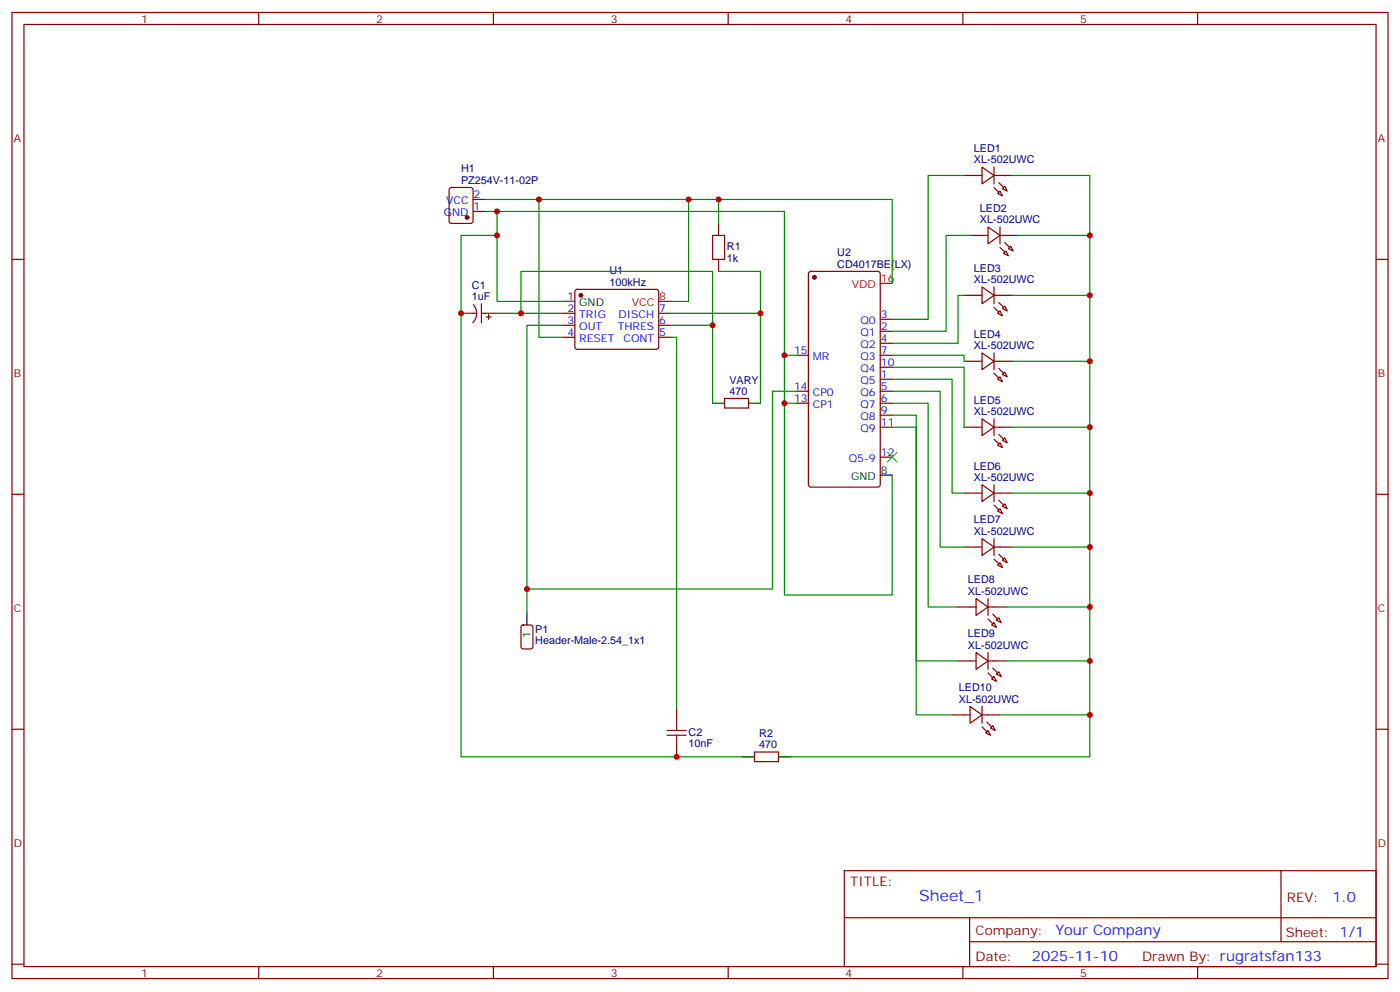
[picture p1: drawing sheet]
<svg xmlns="http://www.w3.org/2000/svg" width="412mm" height="292mm" viewBox="0 0 412 292" stroke-linecap="round" stroke-linejoin="round" font-family="sans-serif">
<g fill="none" stroke="#870000" stroke-width=".35">
<path d="M3.5 3.7h405.4v284.3h-405.4zM7.1 7.2h398.2v277.3h-398.2zM76.2 3.7v3.5M145.3 3.7v3.5M214.5 3.7v3.5M283.6 3.7v3.5M352.8 3.7v3.5M132.5 55.4l.5-.2h5.6l.7 .4v9.5l-.4 .6-5.9 .1-.7-.5v-9.4zM139.3 58.7h3.6M284 51.6h5.3M289.3 49.2l3.5 2.4-3.5 2.5zM292.8 51.6h5.3"/>
<path d="M292.8 49.2v4.9M294.6 56.2l.7 1.4-1.4-.7zM295.3 55.5l.7-.7 .7 1.4zM3.5 76.3h3.6M139.3 62.2h3.6M211.7 65.8v3.5M211.7 76.3v3.6M285.8 69.3h5.2M291 66.8l3.6 2.5-3.6 2.5zM294.6 69.3h5.3M294.6 66.8v5M295.6 74.6l.7-.7 .7 1.4z"/>
<path d="M297 73.2l.7-.7 .7 1.4zM405.3 76.3h3.6M139.3 92.2h1.1M139.4 89.7a3.8 3.8 0 0 1-.1 5.2M141.8 92.2h1.1M141.8 89.4v5.6M143.2 93.3h1.4M143.9 92.6v1.4M165.8 92.2h3.5M165.8 95.7h3.5M165.8 99.3h3.5M169.6 85.4l.4-.2h23.3l.5 .2 .2 .5v16.5l-.7 .4-23.5-.1-.5-.6v-16.2z"/>
<path d="M194 92.2h3.6M194 95.7h3.6M194 99.3h3.6M238.4 80.1l.4-.2h19.8l.6 .4 .1 62.4-.5 .6-20 .1-.6-.5-.1-62.3zM259.3 97.5h3.5M259.3 94h3.5M284 86.9h5.3M289.3 84.5l3.5 2.4-3.5 2.5zM292.8 84.5v4.9M292.8 86.9h5.3M294.6 91.5l.7 1.4-1.4-.7zM295.3 90.8l.7-.7 .7 1.4z"/>
<path d="M213.4 117.3h7.1v2.8h-7.1zM234.6 104.6h3.5M234.6 115.1h3.5M234.6 118.7h3.5M259.3 104.6h3.5M259.3 115.1h3.5M259.3 118.7h3.5M259.3 111.6h3.5M259.3 108.1h3.5M259.3 101h3.5M284 106.3h5.3M289.3 103.9l3.5 2.4-3.5 2.5z"/>
<path d="M292.8 103.9v4.9M292.8 106.3h5.3M294.6 110.9l.7 1.4-1.4-.7zM295.3 110.2l.7-.7 .7 1.4zM259.3 125.7h3.5M259.3 122.2h3.5M259.3 134.5h3.5M284 125.7h5.3M289.3 123.3l3.5 2.4-3.5 2.5zM292.8 125.7h5.3M292.8 123.3v4.9M293.9 131l.7-.7 .7 1.4z"/>
<path d="M295.3 129.6l.7-.7 .7 1.4zM3.5 145.5h3.6M284 145.1h5.3M289.3 142.7l3.5 2.4-3.5 2.5zM289.3 158.5l3.5 2.5-3.5 2.5zM292.8 142.7v4.9M292.8 158.5v5M292.8 145.1h5.3M294.6 149.7l.7 1.4-1.4-.7zM295.3 149l.7-.7 .7 1.4zM405.3 145.5h3.6M282.2 178.6h5.3"/>
<path d="M284 161h5.3M287.5 176.2l3.5 2.4-3.5 2.5zM291 178.6h5.3M291 176.2v4.9M292.8 161h5.3M294.6 165.6l.7 1.4-1.4-.7zM295.3 164.9l.7-.7 .7 1.4zM153.7 184.1l.5-.2h2.1l.6 .5 .1 5.9-.5 .6-2.3 .1-.7-.5v-5.9zM282.2 194.5h5.3M287.5 192.1l3.5 2.4-3.5 2.5zM291 192.1v4.9M291 194.5h5.3"/>
<path d="M292.1 183.9l.7-.7 .7 1.4zM292.1 199.8l.7-.7 .7 1.4zM293.5 182.5l.7-.7 .7 1.4zM293.5 198.4l.7-.7 .7 1.4zM3.5 214.6h3.6M199.3 208.6v3.6M199.3 219.2v3.5M280.5 210.4h5.3M285.8 207.9l3.5 2.5-3.5 2.5zM289.3 210.4h5.3M289.3 207.9v5M291 215l.7 1.4-1.4-.7z"/>
<path d="M292.5 213.6l.7 1.4-1.5-.7zM405.3 214.6h3.6M222.2 221.3h7.1v2.9h-7.1zM248.7 256.3h156.6v28.2h-156.6zM377.3 256.3v20.9M248.7 270.1h156.5M285.6 277.2h119.6M285.6 270.1v14.1M3.5 283.8h3.6M76.2 284.5v3.5M145.3 284.5v3.5M214.5 284.5v3.5"/>
<path d="M283.6 284.5v3.5M352.8 284.5v3.5M405.3 283.8h3.6"/>
</g>
<g fill="#870000" stroke="#870000" stroke-width=".35">
<path d="M294.2 53.8l1.4 1.4z"/>
<path d="M292.8 55.2l1.4 1.4z"/>
<path d="M296 71.4l1.4 1.4z"/>
<path d="M294.6 72.8l1.4 1.4z"/>
<path d="M294.2 89l1.4 1.5z"/>
<path d="M292.8 90.5l1.4 1.4z"/>
<path d="M294.2 108.4l1.4 1.5z"/>
<path d="M292.8 109.9l1.4 1.4z"/>
<path d="M294.2 127.8l1.4 1.5z"/>
<path d="M292.8 129.3l1.4 1.4z"/>
<path d="M294.2 147.2l1.4 1.5z"/>
<path d="M292.8 148.7l1.4 1.4z"/>
<path d="M294.2 163.1l1.4 1.4z"/>
<path d="M292.8 164.5l1.4 1.4z"/>
<path d="M292.5 180.8l1.4 1.4z"/>
<path d="M291 182.2l1.5 1.4z"/>
<path d="M292.5 196.6l1.4 1.4z"/>
<path d="M291 198l1.5 1.5z"/>
<path d="M290.7 212.5l1.4 1.4z"/>
<path d="M289.3 213.9l1.4 1.4z"/>
<circle cx="171.1" cy="86.9" r=".53"/>
<circle cx="239.9" cy="81.6" r=".53"/>
<circle cx="137.6" cy="64" r=".53"/>
</g>
<path d="M135.8 92.2h3.5M142.9 92.2h3.5M165.8 88.7h3.5M209.9 118.7h3.5M220.5 118.7h3.5M259.3 139.8h3.5M155.2 180.4v3.5M218.7 222.7h3.5M229.3 222.7h3.5" fill="none" stroke="#000" stroke-width=".35"/>
<path d="M194 88.7h3.6M259.3 83.4h3.5" fill="none" stroke="#f00" stroke-width=".35"/>
<path d="M209.9 69.3h3.5v7h-3.5zM196.5 216.4h5.6M196.5 215h5.6M199.3 212.2v2.8M199.3 216.4v2.8" fill="none" stroke="#a10000" stroke-width=".35"/>
<g fill="none" stroke="#008700" stroke-width=".35">
<path d="M142.9 58.7h119.9v24.7M158.7 58.7v40.6h7.1M202.8 58.7v30h-5.2M211.7 58.7v7.1M284 51.6h-10.6v42.4h-10.6M298.1 51.6h22.9v171.1h-88.2M142.9 62.2h88.2v112.9h31.7v-35.3M146.4 62.2v26.5h19.4M146.4 69.3h-10.6v153.4h82.9M211.7 79.9h12.3v38.8M285.8 69.3h-7.1v28.2h-15.9M299.9 69.3h21.1"/>
<path d="M146.4 92.2h19.4M153.5 92.2v-12.3h56.4v15.8M165.8 95.7h-10.6v84.7M197.6 95.7h12.3v23M197.6 99.3h1.7v109.3M197.6 92.2h26.4M284 86.9h-1.8v14.1h-19.4M298.1 86.9h22.9M231.1 118.7h3.5M231.1 104.6h3.5M234.6 115.1h-7.1v58.3h-72.3M262.8 104.6h21.2v1.7"/>
<path d="M262.8 108.1h21.2v17.6M262.8 111.6h17.7v33.5h3.5M262.8 115.1h14.1v45.9h7.1M262.8 118.7h10.6v59.9h8.8M298.1 106.3h22.9M262.8 122.2h7.1v72.3h12.3M262.8 125.7h7.1v84.7h10.6M298.1 125.7h22.9M298.1 145.1h22.9M296.3 178.6h24.7M298.1 161h22.9M296.3 194.5h24.7"/>
<path d="M294.6 210.4h26.4"/>
</g>
<path d="M261.4 133.1l2.8 2.9M264.2 133.1l-2.8 2.9" fill="none" stroke="#3c3" stroke-width=".35"/>
<g fill="#c00">
<circle cx="158.8" cy="58.7" r=".88"/>
<circle cx="202.8" cy="58.7" r=".88"/>
<circle cx="211.7" cy="58.7" r=".88"/>
<circle cx="146.4" cy="69.3" r=".88"/>
<circle cx="321" cy="210.4" r=".88"/>
<circle cx="321" cy="194.5" r=".88"/>
<circle cx="321" cy="178.6" r=".88"/>
<circle cx="321" cy="161" r=".88"/>
<circle cx="321" cy="145.1" r=".88"/>
<circle cx="321" cy="125.7" r=".88"/>
<circle cx="321" cy="106.3" r=".88"/>
<circle cx="321" cy="86.9" r=".88"/>
<circle cx="321" cy="69.3" r=".88"/>
<circle cx="199.3" cy="222.7" r=".88"/>
<circle cx="135.8" cy="92.2" r=".88"/>
<circle cx="224" cy="92.2" r=".88"/>
<circle cx="209.9" cy="95.7" r=".88"/>
<circle cx="153.5" cy="92.2" r=".88"/>
<circle cx="155.2" cy="173.4" r=".88"/>
<circle cx="231.1" cy="118.7" r=".88"/>
<circle cx="146.4" cy="62.2" r=".88"/>
<circle cx="231.1" cy="104.6" r=".88"/>
</g>
<text font-size="4.6" fill="#00f" x="270.8" y="265.3">Sheet_1</text>
<g font-size="4.2" fill="#00f">
<text x="392.5" y="265.5">1.0</text>
<text x="310.9" y="275.1">Your Company</text>
<text x="304" y="282.9">2025-11-10</text>
</g>
<g font-size="3.9" fill="#800">
<text x="250.5" y="260.8">TITLE:</text>
<text x="379.1" y="265.5">REV:</text>
<text x="287.4" y="275">Company:</text>
<text x="378.7" y="275.7">Sheet: 1/1</text>
<text x="287.4" y="282.7">Date:</text>
<text x="336.4" y="282.8">Drawn By: rugratsfan133</text>
</g>
<g font-size="3.2" fill="#800">
<text x="41.6" y="6.7">1</text>
<text x="110.8" y="6.7">2</text>
<text x="179.9" y="6.7">3</text>
<text x="249.1" y="6.7">4</text>
<text x="318.2" y="6.7">5</text>
<text x="4.1" y="41.8">A</text>
<text x="405.9" y="41.8">A</text>
<text x="4.1" y="110.9">B</text>
<text x="405.9" y="110.9">B</text>
<text x="4.1" y="180.1">C</text>
<text x="405.9" y="180.1">C</text>
<text x="4.1" y="249.2">D</text>
<text x="405.9" y="249.2">D</text>
<text x="41.6" y="287.5">1</text>
<text x="110.8" y="287.5">2</text>
<text x="179.9" y="287.5">3</text>
<text x="249.1" y="287.5">4</text>
<text x="318.2" y="287.5">5</text>
</g>
<g font-size="3.2" fill="#000080">
<text x="286.9" y="44.7">LED1</text>
<text x="135.8" y="50.7">H1</text>
<text x="286.9" y="48.1">XL-502UWC</text>
<text x="135.8" y="54.1">PZ254V-11-02P</text>
<text x="288.7" y="65.8">XL-502UWC</text>
<text x="288.7" y="62.3">LED2</text>
<text x="214.1" y="77.1">1k</text>
<text x="214.1" y="73.7">R1</text>
<text x="246.6" y="75.4">U2</text>
<text x="179.6" y="80.7">U1</text>
<text x="246.6" y="78.8">CD4017BE(LX)</text>
<text x="286.9" y="83.4">XL-502UWC</text>
<text x="286.9" y="80">LED3</text>
<text x="139" y="88.3">1uF</text>
<text x="139" y="85">C1</text>
<text x="179.6" y="84.1">100kHz</text>
<text x="286.9" y="99.4">LED4</text>
<text x="286.9" y="102.8">XL-502UWC</text>
<text x="214.9" y="113">VARY</text>
<text x="214.9" y="116.2">470</text>
<text x="286.9" y="118.8">LED5</text>
<text x="286.9" y="122.2">XL-502UWC</text>
<text x="286.9" y="141.6">XL-502UWC</text>
<text x="286.9" y="138.2">LED6</text>
<text x="286.9" y="154.1">LED7</text>
<text x="286.9" y="157.5">XL-502UWC</text>
<text x="285.1" y="171.7">LED8</text>
<text x="285.1" y="175.1">XL-502UWC</text>
<text x="157.7" y="189.6">Header-Male-2.54_1x1</text>
<text x="157.7" y="186.2">P1</text>
<text x="285.1" y="191">XL-502UWC</text>
<text x="285.1" y="187.6">LED9</text>
<text x="282.5" y="203.5">LED10</text>
<text x="282.5" y="206.9">XL-502UWC</text>
<text x="202.8" y="220">10nF</text>
<text x="202.8" y="216.7">C2</text>
<text x="223.7" y="220.3">470</text>
<text x="223.7" y="217">R2</text>
</g>
<g font-size="3.2" fill="#00f">
<text x="139.5" y="58.3">2</text>
<text x="130.8" y="63.6">GND</text>
<text x="131.4" y="60.1">VCC</text>
<text x="139.5" y="61.9">1</text>
<text x="167.1" y="91.9">2</text>
<text x="167.1" y="95.4">3</text>
<text x="170.6" y="93.6">TRIG</text>
<text x="182.2" y="93.6">DISCH</text>
<text x="194.2" y="95.4">6</text>
<text x="194.2" y="91.9">7</text>
<text x="253.5" y="95.4">Q0</text>
<text x="259.5" y="93.6">3</text>
<text x="167.1" y="98.9">4</text>
<text x="170.6" y="97.2">OUT</text>
<text x="170.6" y="100.7">RESET</text>
<text x="182" y="97.2">THRES</text>
<text x="183.7" y="100.7">CONT</text>
<text x="194.2" y="98.9">5</text>
<text x="253.5" y="98.9">Q1</text>
<text x="259.5" y="100.7">4</text>
<text x="259.5" y="97.2">2</text>
<text x="233.9" y="104.2">15</text>
<text x="239.4" y="106">MR</text>
<text x="253.5" y="106">Q3</text>
<text x="253.5" y="102.4">Q2</text>
<text x="259.5" y="107.7">10</text>
<text x="259.5" y="104.2">7</text>
<text x="253.5" y="113">Q5</text>
<text x="253.5" y="109.5">Q4</text>
<text x="259.5" y="111.3">1</text>
<text x="233.9" y="114.8">14</text>
<text x="233.9" y="118.3">13</text>
<text x="239.4" y="116.6">CP0</text>
<text x="253.5" y="116.6">Q6</text>
<text x="259.5" y="118.3">6</text>
<text x="259.5" y="114.8">5</text>
<text x="239.4" y="120.1">CP1</text>
<text x="253.5" y="123.6">Q8</text>
<text x="253.5" y="120.1">Q7</text>
<text x="259.5" y="125.4">11</text>
<text x="259.5" y="121.8">9</text>
<text x="253.5" y="127.1">Q9</text>
<text x="250" y="136">Q5-9</text>
<text x="259.5" y="134.2">12</text>
</g>
<g font-size="3.2" fill="#f00">
<text x="259.5" y="83">16</text>
<text x="194.2" y="88.3">8</text>
<text x="250.9" y="84.8">VDD</text>
<text x="186.1" y="90.1">VCC</text>
</g>
<g font-size="3.2">
<text x="167.1" y="88.3">1</text>
<text x="170.6" y="90.1">GND</text>
<text x="250.7" y="141.3">GND</text>
<text x="259.5" y="139.5">8</text>
<text x="156.3" y="187.7" transform="rotate(-90 156.3 187.7)">1</text>
</g>
</svg>
